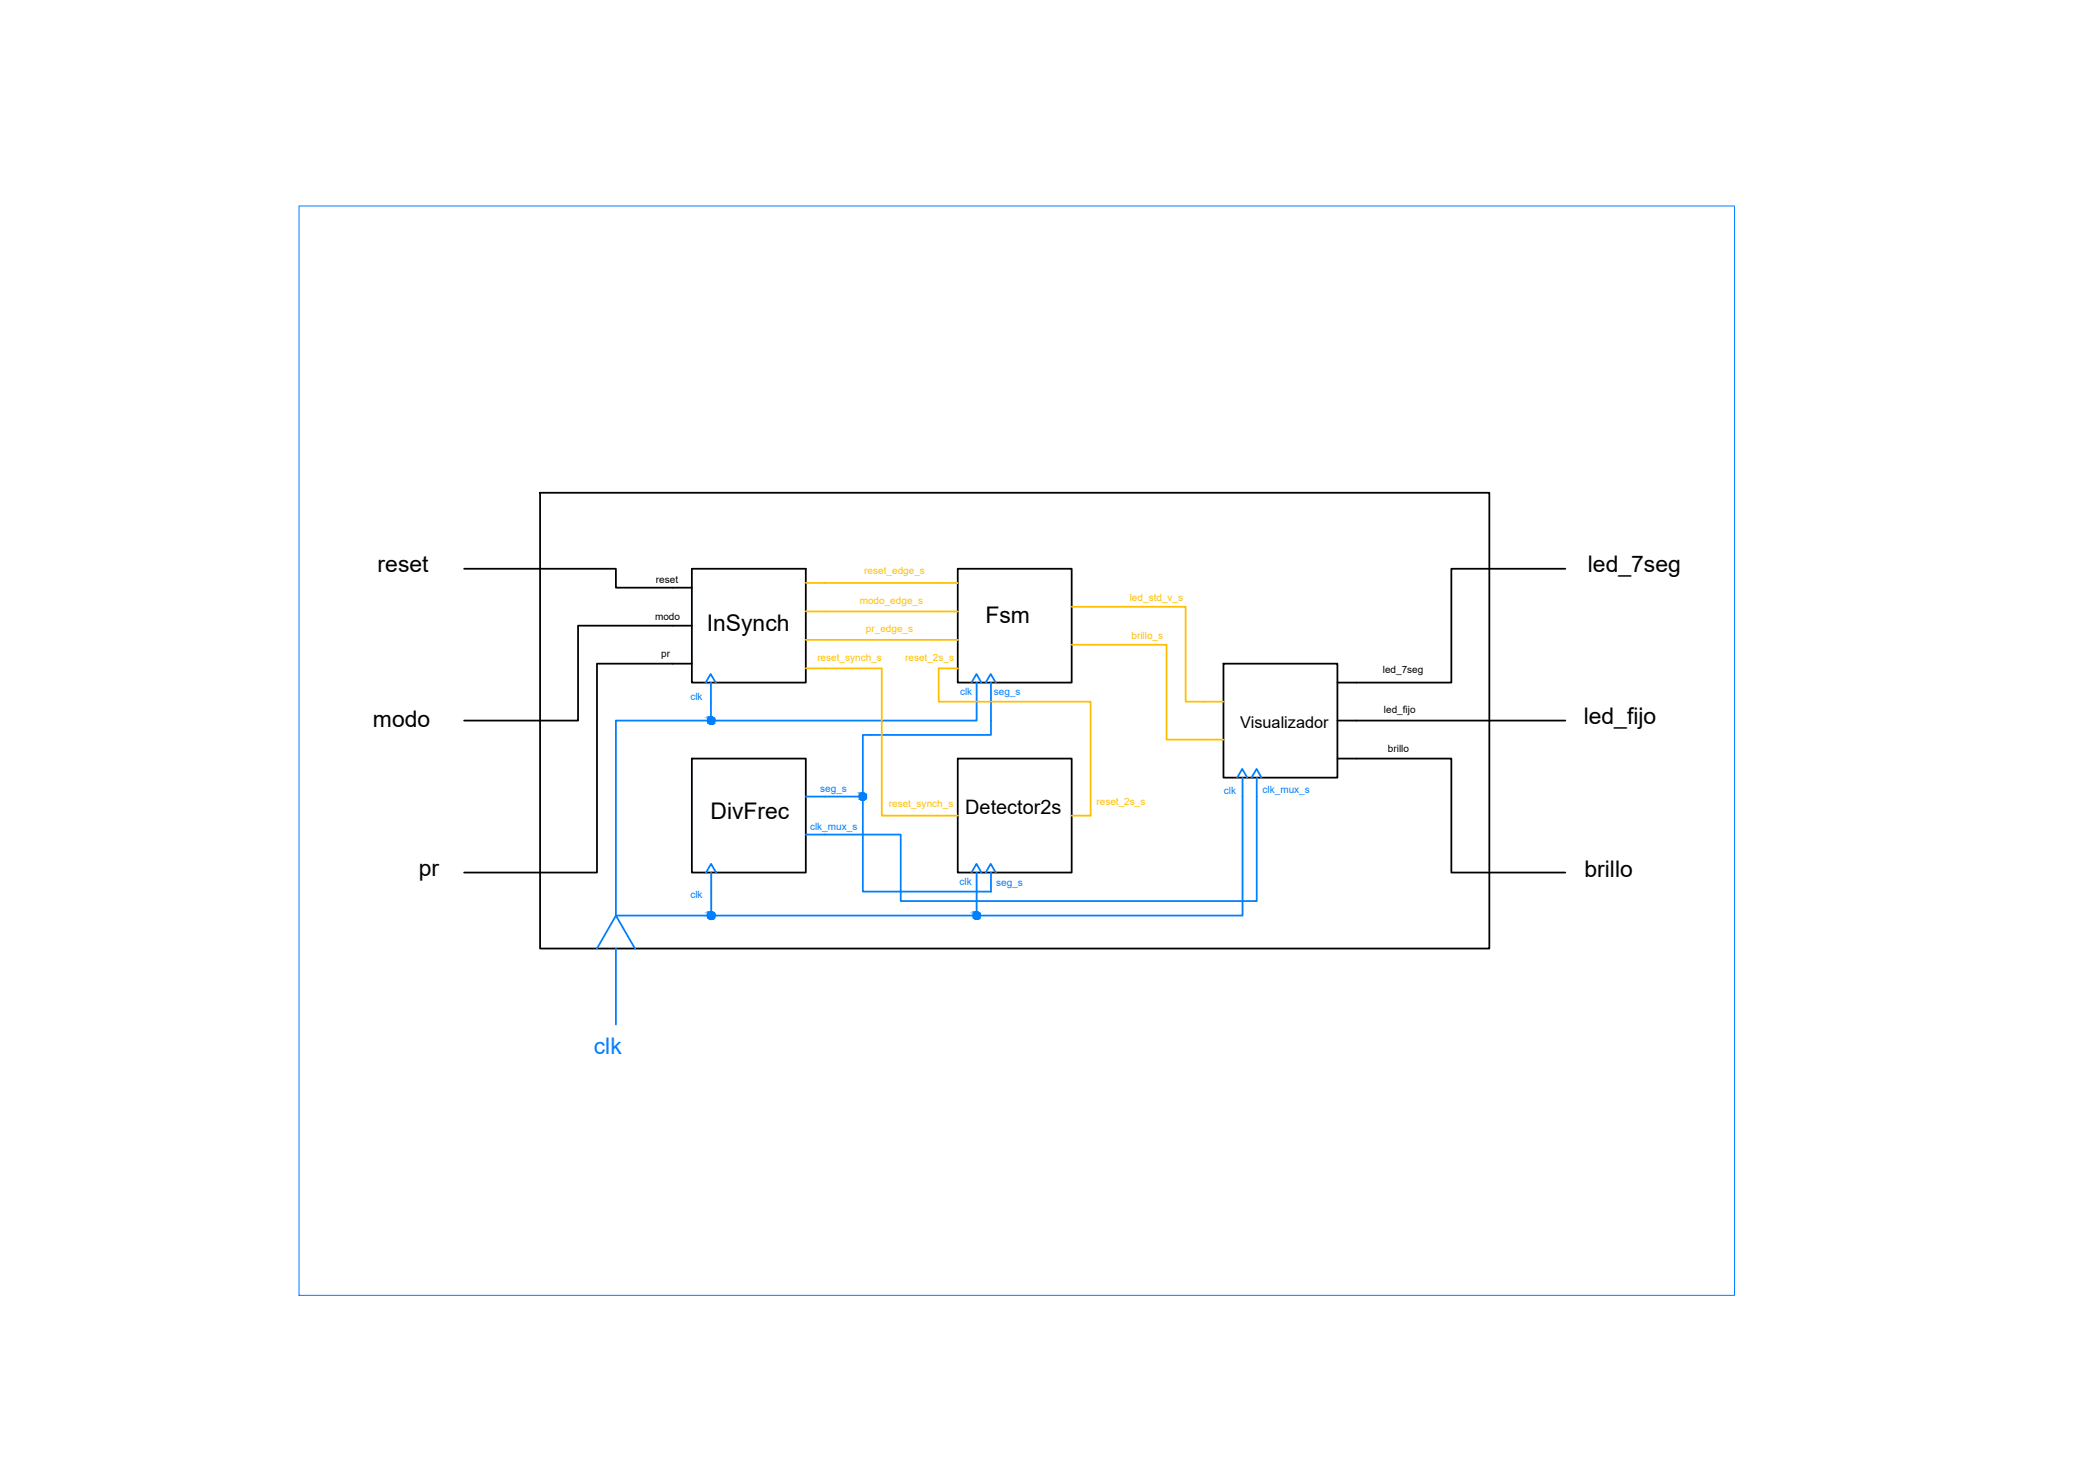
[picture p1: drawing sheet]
<svg xmlns="http://www.w3.org/2000/svg" width="297mm" height="210mm" viewBox="0 0 297 210" stroke-linecap="round" stroke-linejoin="round" font-family="sans-serif">
<!-- layer: 0 -->
<path d="M77.4 70.6h135.9v65.2h-135.9zM66.5 81.4h21.7v2.7h10.9M99.1 81.4h16.3v16.3h-16.3zM99.1 89.6h-16.3v13.6h-16.3M99.1 95h-13.6v29.9h-19M137.2 81.4h16.3v16.3h-16.3zM175.2 95h16.3v16.3h-16.3zM224.2 81.4h-16.3v16.3h-16.4M99.1 108.6h16.3v16.3h-16.3zM137.2 108.6h16.3v16.3h-16.3zM191.5 108.6h16.4v16.3h16.3M191.5 103.2h32.7" fill="none" stroke="#000" stroke-width=".25"/>
<!-- layer: intermedia -->
<path d="M115.4 95.7h10.9v21.1h10.9M115.4 83.5h21.8M115.4 87.6h21.8M115.4 91.6h21.8M137.2 95.7h-2.8v4.8h21.8v16.3h-2.7M153.5 86.9h16.3v13.6h5.4M153.5 92.3h13.6v13.6h8.1" fill="none" stroke="#ffbf00" stroke-width=".25"/>
<!-- layer: clk -->
<g fill="none" stroke="#007fff" stroke-width=".25">
<path d="M101.1 97.7l.7-1.2 .7 1.2M101.8 97.7v5.5M139.1 97.7l.8-1.2 .7 1.2M139.9 97.7v5.5h-51.7v27.9h89.8v-19.8M141.2 97.7l.7-1.2 .7 1.2M141.9 97.7v7.5h-18.3v8.9h-8.2M123.6 114.1v13.6h18.3v-2.8M177.2 111.3l.7-1.2 .7 1.2M179.2 111.3l.8-1.2 .7 1.2M180 111.3v17.7h-51v-9.5h-13.6M85.5 135.8l2.7-4.7 2.7 4.7M88.2 135.8v10.9"/>
<path d="M101.1 124.9l.7-1.2 .8 1.2M101.9 124.9v6.2M139.1 124.9l.8-1.2 .7 1.2M139.9 124.9v6.2M141.2 124.9l.7-1.2 .7 1.2"/>
<circle cx="101.9" cy="131.1" r=".54"/>
</g>
<g fill="#007fff" stroke="#007fff" stroke-width=".14">
<path d="M101.8 130.6h.1z"/>
<path d="M101.9 130.6h.1z"/>
<path d="M101.8 102.6h.1z"/>
<path d="M101.9 102.6h.1z"/>
<path d="M139.8 130.6h.1z"/>
<path d="M139.9 130.6h.1z"/>
<path d="M123.5 113.5h.1z"/>
<path d="M123.6 113.5h.1z"/>
<path d="M101.9 130.6h.2zM101.9 130.6h.2z"/>
<path d="M101.8 130.6h.1zM101.7 130.6h.2z"/>
<path d="M101.9 130.6h.2zM101.9 130.6h.2z"/>
<path d="M101.7 130.6h.2zM101.6 130.6h.3z"/>
<path d="M101.9 130.6l.3 .1zM101.9 130.6l.3 .1z"/>
<path d="M101.6 130.6l.3 .1zM101.5 130.7h.4z"/>
<path d="M101.9 130.7l.4 .1zM101.9 130.7l.4 .1z"/>
<path d="M101.5 130.7l.4 .1zM101.5 130.7l.4 .1h-.4z"/>
<path d="M101.9 130.8h.4zM101.9 130.8h.4h-.4z"/>
<path d="M101.5 130.8h.4zM101.5 130.8h.4h-.5z"/>
<path d="M101.9 130.8l.5 .1-.1-.1zM101.9 130.8l.5 .1h-.5z"/>
<path d="M101.4 130.8l.5 .1v-.1zM101.4 130.8l.5 .1h-.5z"/>
<path d="M101.9 130.9l.5 .1v-.1zM101.9 130.9l.5 .1h-.5z"/>
<path d="M101.4 130.9l.5 .1v-.1zM101.4 130.9l.5 .1h-.6z"/>
<path d="M101.9 131l.5 .1v-.1zM101.9 131l.5 .1h-.5z"/>
<path d="M101.3 131l.6 .1v-.1zM101.3 131l.6 .1h-.6z"/>
<path d="M101.3 131.1l1.1 .1v-.1zM101.3 131.1l1.1 .1h-1.1z"/>
<path d="M101.3 131.2l1.1 .1v-.1zM101.3 131.2l1.1 .1h-1z"/>
<path d="M101.4 131.3l.9 .1 .1-.1zM101.4 131.3l.9 .1h-.9z"/>
<path d="M101.4 131.4l.9 .1v-.1zM101.4 131.4l.9 .1h-.8z"/>
<path d="M101.5 131.5h.8zM101.5 131.5h.7z"/>
<path d="M101.5 131.5h.7zM101.5 131.5l.6 .1z"/>
<path d="M101.6 131.6h.5zM101.6 131.6h.4z"/>
<path d="M101.7 131.6h.3zM101.7 131.6h.2z"/>
<path d="M101.9 102.6l.2 .1zM101.9 102.6l.2 .1z"/>
<path d="M101.8 102.6l.1 .1zM101.7 102.7h.2z"/>
<path d="M101.9 102.7h.2zM101.9 102.7h.2z"/>
<path d="M101.7 102.7h.2zM101.6 102.7h.3z"/>
<path d="M101.9 102.7l.3 .1zM101.9 102.7l.3 .1z"/>
<path d="M101.6 102.7l.3 .1zM101.5 102.8h.4z"/>
<path d="M101.9 102.8h.4zM101.9 102.8h.4z"/>
<path d="M101.5 102.8h.4zM101.5 102.8h.4h-.4z"/>
<path d="M101.9 102.8l.4 .1v-.1zM101.9 102.8l.4 .1h-.4z"/>
<path d="M101.5 102.8l.4 .1v-.1zM101.5 102.8l.4 .1h-.5z"/>
<path d="M101.9 102.9l.5 .1-.1-.1zM101.9 102.9l.5 .1h-.5z"/>
<path d="M101.4 102.9l.5 .1v-.1zM101.4 102.9l.5 .1h-.5z"/>
<path d="M101.9 103l.5 .1v-.1zM101.9 103l.5 .1h-.5z"/>
<path d="M101.4 103l.5 .1v-.1zM101.4 103l.5 .1h-.6z"/>
<path d="M101.9 103.1l.5 .1v-.1zM101.9 103.1l.5 .1h-.5z"/>
<path d="M101.3 103.1l.6 .1v-.1zM101.3 103.1l.6 .1h-.6z"/>
<path d="M101.3 103.2l1.1 .1v-.1zM101.3 103.2l1.1 .1h-1.1z"/>
<path d="M101.3 103.3l1.1 .1v-.1zM101.3 103.3l1.1 .1h-1z"/>
<path d="M101.4 103.4l.9 .1 .1-.1zM101.4 103.4l.9 .1h-.9z"/>
<path d="M101.4 103.5l.9 .1v-.1zM101.4 103.5l.9 .1h-.8z"/>
<path d="M101.5 103.6h.8zM101.5 103.6h.7z"/>
<path d="M101.5 103.6h.7zM101.5 103.6l.6 .1z"/>
<path d="M101.6 103.7h.5zM101.6 103.7h.4z"/>
<path d="M101.7 103.7h.3zM101.7 103.7h.2z"/>
<path d="M139.9 130.6h.2zM139.9 130.6h.2z"/>
<path d="M139.8 130.6h.1zM139.7 130.6h.2z"/>
<path d="M139.9 130.6h.3zM139.9 130.6h.3z"/>
<path d="M139.7 130.6h.2zM139.6 130.6h.3z"/>
<path d="M139.9 130.6l.3 .1zM139.9 130.6l.3 .1z"/>
<path d="M139.6 130.6l.3 .1zM139.5 130.7h.4z"/>
<path d="M139.9 130.7l.4 .1zM139.9 130.7l.4 .1z"/>
<path d="M139.5 130.7l.4 .1zM139.5 130.7l.4 .1h-.4z"/>
<path d="M139.9 130.8h.5h-.1zM139.9 130.8h.5h-.5z"/>
<path d="M139.5 130.8h.4zM139.5 130.8h.4h-.5z"/>
<path d="M139.9 130.8l.5 .1v-.1zM139.9 130.8l.5 .1h-.5z"/>
<path d="M139.4 130.8l.5 .1v-.1zM139.4 130.8l.5 .1h-.5z"/>
<path d="M139.9 130.9l.5 .1v-.1zM139.9 130.9l.5 .1h-.5z"/>
<path d="M139.4 130.9l.5 .1v-.1zM139.4 130.9l.5 .1h-.6z"/>
<path d="M139.9 131l.5 .1v-.1zM139.9 131l.5 .1h-.5z"/>
<path d="M139.3 131l.6 .1v-.1zM139.3 131l.6 .1h-.6z"/>
<path d="M139.3 131.1l1.1 .1v-.1zM139.3 131.1l1.1 .1h-1.1z"/>
<path d="M139.3 131.2l1.1 .1v-.1zM139.3 131.2l1.1 .1h-1z"/>
<path d="M139.4 131.3l.9 .1 .1-.1zM139.4 131.3l.9 .1h-.9z"/>
<path d="M139.4 131.4l.9 .1v-.1zM139.4 131.4l.9 .1h-.8z"/>
<path d="M139.5 131.5h.8zM139.5 131.5h.7z"/>
<path d="M139.6 131.5h.6zM139.6 131.5l.5 .1z"/>
<path d="M139.6 131.6h.5zM139.6 131.6h.4z"/>
<path d="M139.7 131.6h.3zM139.7 131.6h.2z"/>
<path d="M123.6 113.5h.1zM123.6 113.5h.1z"/>
<path d="M123.5 113.5h.1zM123.4 113.5h.2z"/>
<path d="M123.6 113.5l.2 .1zM123.6 113.5l.2 .1z"/>
<path d="M123.4 113.5l.2 .1zM123.3 113.6h.3z"/>
<path d="M123.6 113.6l.3 .1zM123.6 113.6l.3 .1z"/>
<path d="M123.3 113.6l.3 .1zM123.2 113.7h.4z"/>
<path d="M123.6 113.7h.4zM123.6 113.7h.4z"/>
<path d="M123.2 113.7h.4zM123.2 113.7h.4h-.4z"/>
<path d="M123.6 113.7l.4 .1zM123.6 113.7l.4 .1z"/>
<path d="M123.2 113.7l.4 .1zM123.2 113.7l.4 .1h-.5z"/>
<path d="M123.6 113.8l.5 .1-.1-.1zM123.6 113.8l.5 .1h-.5z"/>
<path d="M123.1 113.8l.5 .1v-.1zM123.1 113.8l.5 .1h-.6z"/>
<path d="M123.6 113.9l.5 .1v-.1zM123.6 113.9l.5 .1h-.5z"/>
<path d="M123 113.9l.6 .1v-.1zM123 113.9l.6 .1h-.6z"/>
<path d="M123.6 114l.5 .1v-.1zM123.6 114l.5 .1h-.5z"/>
<path d="M123 114l.6 .1v-.1zM123 114l.6 .1h-.6z"/>
<path d="M123 114.1l1.1 .1v-.1zM123 114.1l1.1 .1h-1.1z"/>
<path d="M123 114.2l1.1 .1v-.1zM123 114.2l1.1 .1h-1z"/>
<path d="M123.1 114.3h.9h.1zM123.1 114.3h.9h-.9z"/>
<path d="M123.1 114.3l.9 .1v-.1zM123.1 114.3l.9 .1h-.8z"/>
<path d="M123.2 114.4h.8zM123.2 114.4l.7 .1z"/>
<path d="M123.2 114.5h.7zM123.2 114.5h.6z"/>
<path d="M123.3 114.5h.5zM123.3 114.5l.4 .1z"/>
<path d="M123.4 114.6h.3zM123.4 114.6h.2z"/>
</g>
<path d="M42.8 29.5h205.6v156h-205.6z" fill="none" stroke="#007fff" stroke-width=".14"/>
<g font-size="3.3">
<text x="54.1" y="81.9">reset</text>
<text x="227.4" y="81.9">led_7seg</text>
<text x="141.1" y="89.2">Fsm</text>
<text x="101.2" y="90.3">InSynch</text>
<text x="53.4" y="104.1">modo</text>
<text x="226.8" y="103.6">led_fijo</text>
<text x="101.8" y="117.3">DivFrec</text>
<text x="60" y="125.4">pr</text>
<text x="226.9" y="125.6">brillo</text>
</g>
<text font-size="3.3" fill="#007fff" x="85.1" y="150.9">clk</text>
<text font-size="2.8" x="138.2" y="116.6">Detector2s</text>
<text font-size="2.3" x="177.6" y="104.3">Visualizador</text>
<g font-size="1.4">
<text x="93.9" y="83.5">reset</text>
<text x="93.8" y="88.8">modo</text>
<text x="94.7" y="94">pr</text>
<text x="198" y="96.4">led_7seg</text>
<text x="198.2" y="102.1">led_fijo</text>
<text x="198.8" y="107.7">brillo</text>
</g>
<g font-size="1.4" fill="#ffbf00">
<text x="123.8" y="82.2">reset_edge_s</text>
<text x="123.1" y="86.5">modo_edge_s</text>
<text x="161.8" y="86">led_std_v_s</text>
<text x="117.1" y="94.6">reset_synch_s</text>
<text x="124" y="90.6">pr_edge_s</text>
<text x="129.6" y="94.6">reset_2s_s</text>
<text x="162.1" y="91.4">brillo_s</text>
<text x="127.3" y="115.6">reset_synch_s</text>
<text x="157" y="115.3">reset_2s_s</text>
</g>
<g font-size="1.4" fill="#007fff">
<text x="98.9" y="100.2">clk</text>
<text x="137.5" y="99.5">clk</text>
<text x="142.3" y="99.5">seg_s</text>
<text x="117.5" y="113.4">seg_s</text>
<text x="175.3" y="113.6">clk</text>
<text x="180.8" y="113.6">clk_mux_s</text>
<text x="116" y="118.8">clk_mux_s</text>
<text x="98.9" y="128.5">clk</text>
<text x="137.4" y="126.7">clk</text>
<text x="142.7" y="126.8">seg_s</text>
</g>
</svg>
